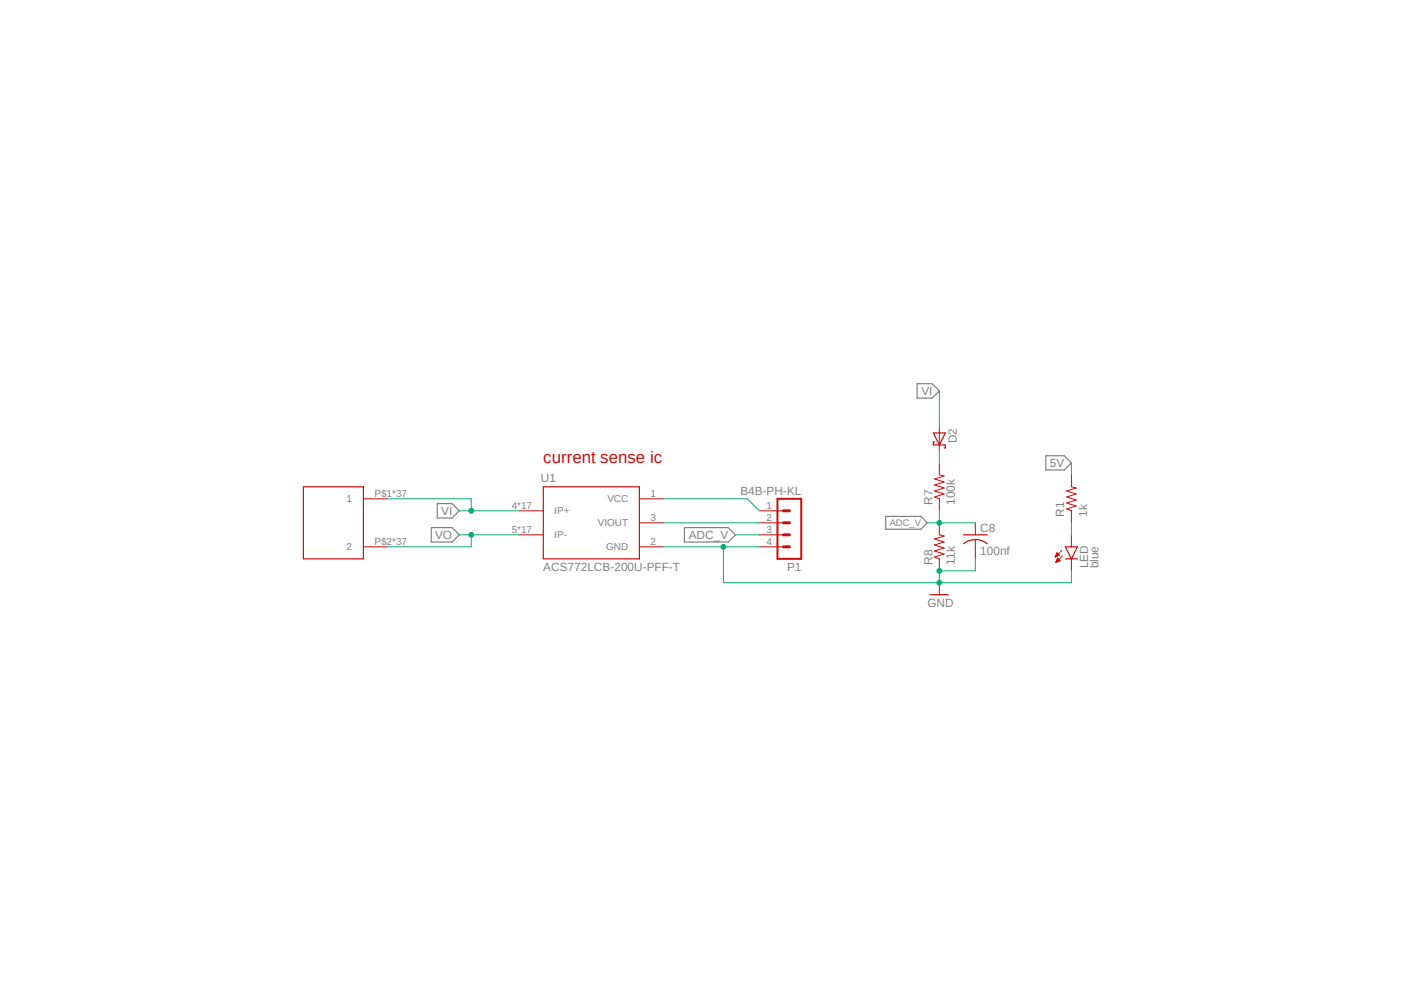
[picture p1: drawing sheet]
<svg xmlns="http://www.w3.org/2000/svg" width="297mm" height="210mm" viewBox="0 0 297 210" stroke-linecap="round" stroke-linejoin="round" font-family="sans-serif">
<path d="M64 80.9l169 48.1M233 80.9l-169 48.1" fill="none" stroke="#fff" stroke-width=".21"/>
<path d="M194 81.2h3.2l1.5 1.5-1.5 1.5h-3.2zM221.2 96.4h3.9l1.6 1.5-1.6 1.5h-3.9zM91.2 111.6h4.4l1.6 1.5-1.6 1.5h-4.4zM92.5 106.5h3.1l1.6 1.5-1.6 1.6h-3.1zM144.8 111.6h9.3l1.5 1.5-1.5 1.5h-9.3zM187.4 109.2h7.4l1.4 1.4-1.4 1.3h-7.4z" fill="none" stroke="#808080" stroke-width=".25"/>
<path d="M197.4 91.6h2.6l-1.3 2.5zM197.7 93.5h-.3v.6h2.6v.6h-.3M64.2 103h12.7v15.2h-12.7zM114.9 103h20.4v15.2h-20.4zM203.8 113.1h5.1M206.3 114.1a4.5 4.5 0 0 1 2.5 .9M206.3 114.1a3.8 3.8 0 0 0-2.4 .9M225.4 118.2h2.5M225.4 115.7h2.5l-1.2 2.5zM196.8 125.8h3.8" fill="none" stroke="#c90d0c" stroke-width=".25"/>
<g fill="none" stroke="#c90d0c" stroke-width=".21">
<path d="M198.7 97.9v2.5l1 .3-2 .6 2 .6-2 .7 2 .6-2 .6 2 .7-2 .6 1 .4v2.5M198.7 90.3v5.1M76.9 105.5h5.1M76.9 115.7h5.1M109.9 108h5M109.9 113.1h5M135.3 105.5h5M135.3 115.7h5M135.3 110.6h5M160.7 115.7h5M160.7 110.6h5M160.7 108h5"/>
<path d="M160.7 113.1h5M198.7 110.6v2.5l1 .3-2 .6 2 .6-2 .7 2 .6-2 .6 2 .7-2 .6 1 .4v2.5M206.3 110.6v2.5M206.3 114.1v4.1M223.2 117.8h.1M223.3 117.7h.2M223.3 117.6h.4M223.4 117.5h.5M223.4 118.9h.1M223.4 117.4h.7M223.4 118.8h.2M223.4 117.3h.6"/>
<path d="M223.4 118.7h.4M223.5 117.2h.4M223.5 118.7h.5M223.5 117.1h.3M223.5 117.1h.2M223.5 118.6h.7M223.6 117h.1M223.6 118.5h.6M223.6 116.9l.5 .5-.9 .4zM223.6 118.4h.5M223.6 118.3h.3M223.6 118.2h.3"/>
<path d="M223.7 118.1h.1M224.2 118.6l-.5-.5-.3 .9M224.2 118.6l-.8 .4M224.6 116.4l-1.4 1.4M224.7 117.6l-1.3 1.4M226.7 100.4v2.6l1 .2-2.1 .6 2.1 .7-2.1 .6 2.1 .6-2.1 .7 2.1 .6-2.1 .7 1.1 .3v2.6M226.7 113.1v2.6M226.7 118.2v2.5M198.7 123.2v2.6"/>
</g>
<path d="M164.5 105.5h5v12.7h-5z" fill="none" stroke="#c90d0c" stroke-width=".42"/>
<path d="M165.7 113.1h1.3M165.7 110.6h1.3M165.7 108h1.3M165.7 115.7h1.3" fill="none" stroke="#c90d0c" stroke-width=".64"/>
<path d="M226.7 97.9v2.5M82 105.5h17.7v2.5M97.2 108h12.7M140.3 105.5h17.8l2.6 2.5" fill="none" stroke="#0dab76" stroke-width=".21"/>
<circle cx="99.7" cy="108" r=".51" fill="#0dab76"/>
<g fill="none" stroke="#0dab76" stroke-width=".21">
<path d="M198.7 82.7v7.6M97.2 113.1h12.7M99.7 113.1v2.6"/>
<circle cx="99.7" cy="108" r=".51"/>
</g>
<circle cx="99.7" cy="113.1" r=".51" fill="#0dab76"/>
<g fill="none" stroke="#0dab76" stroke-width=".21">
<path d="M82 115.7h17.7M206.3 118.2v2.5h-7.6v2.5"/>
<circle cx="99.7" cy="113.1" r=".51"/>
</g>
<circle cx="198.7" cy="120.7" r=".51" fill="#0dab76"/>
<g fill="none" stroke="#0dab76" stroke-width=".21">
<path d="M140.3 115.7h12.7v7.5h45.7"/>
<circle cx="198.7" cy="120.7" r=".51"/>
</g>
<circle cx="198.7" cy="123.2" r=".51" fill="#0dab76"/>
<g fill="none" stroke="#0dab76" stroke-width=".21">
<path d="M153 115.7h7.7"/>
<circle cx="198.7" cy="123.2" r=".51"/>
</g>
<circle cx="153" cy="115.7" r=".51" fill="#0dab76"/>
<g fill="none" stroke="#0dab76" stroke-width=".21">
<path d="M198.7 108v2.6h7.6M226.7 120.7v2.5h-28"/>
<circle cx="153" cy="115.7" r=".51"/>
</g>
<circle cx="198.7" cy="110.6" r=".51" fill="#0dab76"/>
<g fill="none" stroke="#0dab76" stroke-width=".21">
<path d="M198.7 95.4v2.5M140.3 110.6h20.4M155.6 113.1h5.1M196.2 110.6h2.5M226.7 110.6v2.5"/>
<circle cx="198.7" cy="110.6" r=".51"/>
</g>
<text font-size="3.6" fill="#c90d0c" x="114.9" y="97.9">current sense ic</text>
<g font-size="2.5" fill="#808080">
<text x="194.9" y="83.6">VI</text>
<text x="202.4" y="93.8" transform="rotate(-90 202.4 93.8)">D2</text>
<text x="114.4" y="101.9">U1</text>
<text x="222.1" y="98.8">5V</text>
<text x="156.6" y="104.7">B4B-PH-KL</text>
<text x="197.2" y="106.8" transform="rotate(-90 197.2 106.8)">R7</text>
<text x="202" y="106.8" transform="rotate(-90 202 106.8)">100k</text>
<text x="93.3" y="108.9">VI</text>
<text x="207.4" y="112.5">C8</text>
<text x="225.1" y="109.3" transform="rotate(-90 225.1 109.3)">R1</text>
<text x="230" y="109.3" transform="rotate(-90 230 109.3)">1k</text>
<text x="92" y="114">VO</text>
<text x="145.7" y="114">ADC_V</text>
<text x="197.2" y="119.5" transform="rotate(-90 197.2 119.5)">R8</text>
<text x="202" y="119.5" transform="rotate(-90 202 119.5)">11k</text>
<text x="207.4" y="117.3">100nf</text>
<text x="114.9" y="120.7">ACS772LCB-200U-PFF-T</text>
<text x="166.5" y="120.7">P1</text>
<text x="230.2" y="120.2" transform="rotate(-90 230.2 120.2)">LED</text>
<text x="232.4" y="120.2" transform="rotate(-90 232.4 120.2)">blue</text>
<text x="196.2" y="128.3">GND</text>
</g>
<g font-size="2.1" fill="#808080">
<text x="73.3" y="106.3">1</text>
<text x="79.2" y="105.2">P$1*37</text>
<text x="108.2" y="107.7">4*17</text>
<text x="128.5" y="106.3">VCC</text>
<text x="137.6" y="105.2">1</text>
<text x="162.2" y="107.7">1</text>
<text x="108.2" y="112.8">5*17</text>
<text x="117.3" y="108.8">IP+</text>
<text x="117.3" y="113.9">IP-</text>
<text x="126.4" y="111.3">VIOUT</text>
<text x="137.6" y="110.2">3</text>
<text x="162.2" y="110.2">2</text>
<text x="162.2" y="112.8">3</text>
<text x="73.3" y="116.4">2</text>
<text x="79.2" y="115.3">P$2*37</text>
<text x="128.2" y="116.4">GND</text>
<text x="137.6" y="115.3">2</text>
<text x="162.2" y="115.3">4</text>
</g>
<text font-size="2" fill="#808080" x="188.2" y="111.3">ADC_V</text>
</svg>
